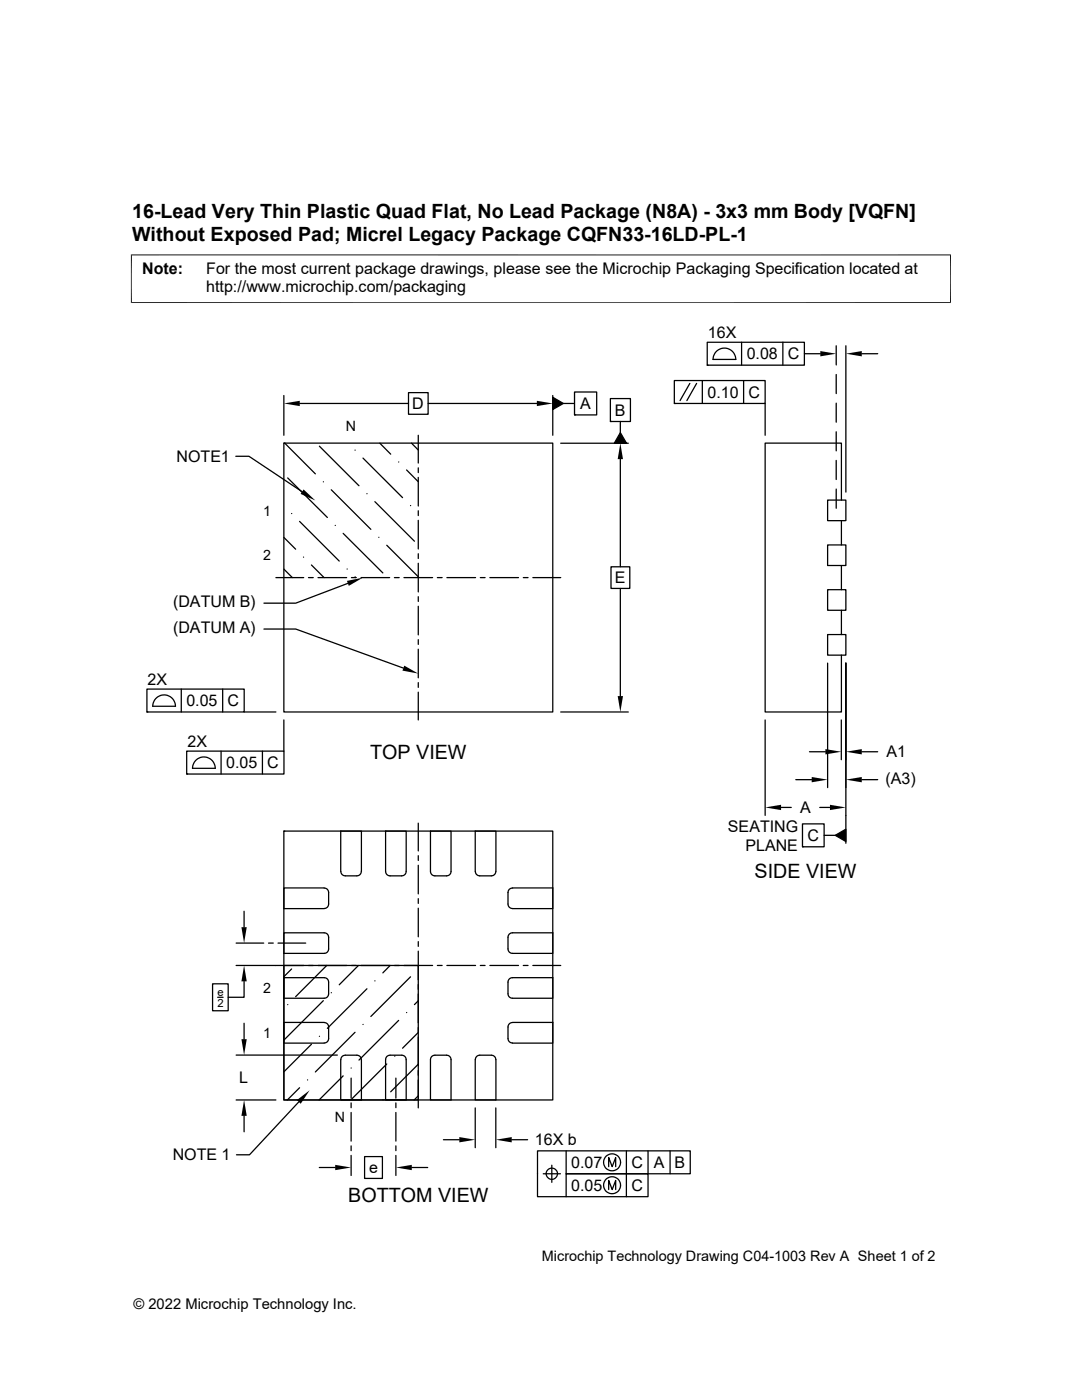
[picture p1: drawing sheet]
<svg xmlns="http://www.w3.org/2000/svg" width="216mm" height="279mm" viewBox="0 0 216 279" stroke-linecap="round" stroke-linejoin="round" font-family="sans-serif">
<g fill="none" stroke="#000" stroke-width=".25">
<path d="M56.6 78.9v8M81.5 78.4h3.9v4.3h-3.9zM110.3 79.3l2.1 1.2-2.1 1.2zM110.3 78.9v8M114.6 78.2h4.5v4.6h-4.5zM121.8 79.5h4v4.6h-4zM134.6 75.9h18.1v4.6h-18.1zM137.6 76.5l-1.9 3.4M139 76.5l-1.9 3.4M140.1 75.9v4.6M141.1 68.3h19.4v4.6h-19.4zM141.1 72.9h.1"/>
<path d="M143.1 70a2.27 2.27 0 0 1 2.4-.3 2.27 2.27 0 0 1 1.3 2h-4.5l.2-.9zM148 68.3v4.6M148.4 75.9v4.6M156.2 68.3v4.6M160.5 70.6h3.2M166.9 69v3.8M166.9 74.7v3.8M168.8 69v29.2M172 70.6h3.1M47.1 91.1h2.6l10.6 7M56.6 88.4h53.7v53.7h-53.7zM56.6 88.4h.1"/>
<path d="M56.8 88.4l6.1 6.2M57.4 95.4l7.9 7.9M59.8 80.5h21.7M63.7 89l7.9 7.9M64.5 96.2h.1M66.1 97.7l7.9 7.9M70.8 89.8h.1M72.4 91.4l7.9 7.9M73.2 98.5h.1M75.8 88.4l2.2 2.2M79.5 92.2h.1M81.1 93.8l2.4 2.3"/>
<path d="M82.1 88.4l1.4 1.4M83.5 86.9v5.5M83.5 93.4v.9M83.5 95.3v5.7M85.4 80.5h21.7M111.9 88.5h13.5M112.4 80.5h2.2M114.6 82.8h.1M121.8 84.1h.1M123.8 86.3l1.2 2.2h-2.4zM123.8 84.1v2.2M123.8 91.6v21.5"/>
<path d="M134.6 80.5h.1M152.7 80.5v6.4M165.1 99.8h3.7v4.1h-3.7zM166.9 80.5v3.8M166.9 86.2v3.8M166.9 91.9v3.8M166.9 97.6v3.8M167.9 99.8v-11.4h-15.2v53.7h15.2v-11.4M55.1 115.3h5.5M56.6 113.6l1.7 1.7M56.6 107.3l2.4 2.3M58.2 102.5h.1"/>
<path d="M59.8 104.1l7.9 7.9M60.6 111.2h.1M61.6 115.3h.9M62.1 112.8l2.6 2.5M63.5 115.3h5.7M66.9 104.9h.1M68.5 106.4l7.9 7.9M69.3 113.6h.1M69.4 116.4l-10.4 4h-6.3M70.1 115.3h1M70.8 115.1l.2 .2M72 115.3h5.7"/>
<path d="M74.8 100.1l7.9 7.9M75.6 107.2h.1M77.2 108.8l6.3 6.3M78.7 115.3h1M80.6 115.3h5.7M81.9 100.9h.1M83.5 101.9v1M83.5 103.8v5.8M83.5 110.5v1M83.5 112.4v5.7M83.5 119.1v.9M87.3 115.3h.9"/>
<path d="M89.2 115.3h5.7M95.8 115.3h1M97.7 115.3h5.8M104.4 115.3h1M106.3 115.3h5.6M121.9 113.1h3.8v4.3h-3.8zM123.8 117.4v21.5M165.1 117.7h3.7v4.1h-3.7zM165.1 108.8h3.7v4.1h-3.7zM167.9 103.9v4.9M167.9 112.9v4.8M29.3 137.5h19.4v4.6h-19.4z"/>
<path d="M31.3 139.2a2.27 2.27 0 0 1 2.4-.3 2.27 2.27 0 0 1 1.3 2h-4.5l.2-.9zM36.2 137.5v4.6M44.4 137.5v4.6M52.7 125.5h6.3l21.5 7.8M83.5 121v5.7M83.5 127.7v.9M83.5 129.6v5.7M83.5 136.2v1M83.5 138.1v5.6M165.1 132.3v24.9M165.1 126.6h3.7v4.1h-3.7zM167.9 121.8v4.8"/>
<path d="M168.8 132.3v36M29.3 142.1h.1M37.3 149.9h19.4v4.6h-19.4zM37.3 154.5h.1M39.2 151.6a2.27 2.27 0 0 1 2.4-.3 2.27 2.27 0 0 1 1.3 2h-4.5l.2-.9zM44.1 149.9v4.6M48.7 142.1h6.4M52.4 149.9v4.6M56.6 143.7v6.2M111.9 142.1h13.5M152.7 143.7v19M158.8 155.6h3.2"/>
<path d="M161.5 150h3.2M167.9 143.7v7.9M172 150h3.1M172 155.6h3.1M56.6 165.9h53.7v53.6h-53.7zM56.6 165.9h.1M64.7 177.2h-8.1v4.1h8.1a.87 .87 0 0 0 .9-.9v-2.3a.87 .87 0 0 0-.9-.9M72.1 173.9v-8h-4.1v8a.87 .87 0 0 0 .9 .9h2.3a.87 .87 0 0 0 .9-.9M76.9 165.9h4.1v8a.87 .87 0 0 1-.8 .9h-2.4a.87 .87 0 0 1-.9-.9zM83.5 164.3v5.5M83.5 170.8v.9M83.5 172.7v5.7"/>
<path d="M83.5 179.3v1M85.9 165.9h4.1v8a.87 .87 0 0 1-.9 .9h-2.3a.87 .87 0 0 1-.9-.9zM99 173.9v-8h-4.2v8a.87 .87 0 0 0 .9 .9h2.3a.87 .87 0 0 0 .9-.9M102.3 177.2h8v4.1h-8a.87 .87 0 0 1-.9-.9v-2.3a.87 .87 0 0 1 .9-.9M155.9 161.1h2M160.1 164.4h4.3v4.6h-4.3zM160.1 169h.1M163.6 161.1h2M164.4 166.7h2.3M166.7 166.7l2.1-1.2v2.4zM42.4 196.3h3.1v5.4h-3.1zM43.4 199h1.1"/>
<path d="M47.1 192.7h13.5M47.1 188.2h5.5M48.7 195.9v3.1h-3.2M48.7 181.9v3.1M53.6 188.2h.9M55.5 188.2h5.5M56.6 192.7h26.9v26.8h-26.9zM56.6 195.1h8.1a.87 .87 0 0 1 .9 .9v2.3a.87 .87 0 0 1-.9 .9h-8.1zM56.6 186.2h8.1a.87 .87 0 0 1 .9 .8v2.4a.87 .87 0 0 1-.9 .9h-8.1zM58.2 193.4l-1.6 1.5M61.6 192.7h.9M63.5 192.7h5.7"/>
<path d="M64.5 199.7l-7.9 7.9M65.2 192.7l-6.2 6.2M66.1 198.1h.1M70.1 192.7h1M71.5 192.7l-3.8 3.8M72 192.7h5.7M73.2 197.3l-7.9 7.9M74.8 195.7h.1M77.9 192.7l-1.5 1.5M78.7 192.7h1M80.6 192.7h5.7M81.9 194.9l-7.9 8"/>
<path d="M83.5 181.3v5.7M83.5 187.9v1M83.5 189.8v5.7M83.5 196.5v.9M83.5 198.4v5.7M83.5 199.7l-.8 .8M87.3 192.7h.9M89.2 192.7h5.7M95.8 192.7h1M97.7 192.7h5.8M101.6 186.4l.7-.2h8v4.1h-8a.87 .87 0 0 1-.9-.9v-2.4zM101.6 195.4l.7-.3h8v4.1h-8a.87 .87 0 0 1-.9-.9v-2.3z"/>
<path d="M104.4 192.7h1M106.3 192.7h5.6M47.1 219.5h8M47.1 210.6h20.2M48.7 204.2v3.2M57.4 200.5h.1M59.6 219.9l-9.8 10.6h-2.6M59.8 217.1l-2.5 2.4M61.4 215.5h.1M62.1 208.4l-5.5 5.5M63.7 206.8h.1M64.7 204h-8.1v4.2h8.1a.87 .87 0 0 0 .9-.9v-2.3a.87 .87 0 0 0-.9-.9"/>
<path d="M68.5 214.7l-4.8 4.8M70.1 213.1h.1M70.1 215.2v4M70.8 206l-7.9 7.9M72.1 211.5a.87 .87 0 0 0-.9-.9h-2.3a.87 .87 0 0 0-.9 .9v8h4.1v-8M72.4 204.4h.1M76.4 219.5h.1M77.2 212.3l-7.2 7.2M77.2 210.8l.6-.2h2.4a.87 .87 0 0 1 .8 .9v8h-4.1v-8zM78.8 210.8h.1M79 215.2v4M79.5 203.6l-7.9 8"/>
<path d="M81.1 202.1h.1M83.5 205.1v.9M83.5 207v5.7M83.5 213.6v1M83.5 215.5v5.6M83.5 218.7l-.9 .8M83.5 212.4l-5.5 5.5M83.5 206.1l-3.2 3.1M86.1 210.8l.7-.2h2.3a.87 .87 0 0 1 .9 .9v8h-4.1v-8zM98.9 211.5a.87 .87 0 0 0-.9-.9h-2.3a.87 .87 0 0 0-.9 .9v8h4.2v-8M102.3 204h8v4.2h-8a.87 .87 0 0 1-.9-.9v-2.3a.87 .87 0 0 1 .9-.9M48.7 222.7v3.2"/>
<path d="M63.7 233h3.2M70.1 220.1v1M70.1 222v5.7M70.1 228.7v.9M70.1 230.6v4M72.7 230.8h3.6v4.4h-3.6zM79 220.1v1M79 222v5.7M79 228.7v.9M79 230.6v4M82.2 233h3.1M88.5 227.5h3.2"/>
<path d="M94.8 221.1v7.9M98.9 221.1v7.9M102.1 227.5h3.2M108.4 234.3h3.4M109 234.3a1.14 1.14 0 0 1 1.5-1.2 1.14 1.14 0 0 1 .4 1.9 1.14 1.14 0 0 1-1.8-.3l-.1-.4M110.1 232.5v3.5M113 229.7v4.6h16.3v4.5h-22v-9.1h30.4v4.6h-24.7v4.5M121.5 232.8v-1.8l.7 1.8 .7-1.8v1.8M121.5 237.4v-1.8l.7 1.8 .7-1.8v1.8M125 229.7v9.1M129.3 229.7v4.6M133.7 229.7v4.6"/>
<circle cx="122.1" cy="236.5" r="1.69"/>
<circle cx="122.1" cy="232" r="1.69"/>
</g>
<g fill="#000">
<path d="M56.6 80.5l3.2-.5v1zM107.1 80l3.2 .5-3.2 .5zM163.7 70.1l3.2 .5-3.2 .5zM168.8 70.6l3.2-.5v1zM60.6 97.7l2.3 2.2-2.9-1.3zM110.3 79.3l2.1 1.2-2.1 1.2zM123.8 88.5l.5 3.1h-1zM123.8 86.3l1.2 2.2h-2.4zM69.2 115.9l3.2-.6-2.8 1.6zM80.7 132.8l2.8 1.6-3.2-.6zM123.3 138.9h1l-.5 3.2zM162 155.1l3.1 .5-3.1 .5z"/>
<path d="M164.7 149.5l3.2 .5-3.2 .6zM168.8 150l3.2-.5v1.1zM168.8 155.6l3.2-.5v1zM152.7 161.1l3.2-.5v1.1zM165.6 160.6l3.2 .5-3.2 .6zM166.7 166.7l2.1-1.2v2.4zM48.2 185h1l-.5 3.2zM48.7 192.7l.5 3.2h-1zM48.2 207.4h1l-.5 3.2zM59.2 219.5l2.6-1.9-1.8 2.7zM48.7 219.5l.5 3.2h-1zM66.9 232.5l3.2 .5-3.2 .5z"/>
<path d="M79 233l3.2-.5v1zM91.7 226.9l3.1 .6-3.1 .5zM98.9 227.5l3.2-.6v1.1z"/>
</g>
<path d="M26.1 50.9h163.7M26.2 50.8v9.7M189.7 50.8v9.7M26.1 60.4h163.7" fill="none" stroke="#000" stroke-width=".2"/>
<g font-size="3.9">
<text x="26.4" y="43.5">16-Lead Very Thin Plastic Quad Flat, No Lead Package (N8A) - 3x3 mm Body [VQFN]</text>
<text x="26.4" y="48">Without Exposed Pad; Micrel Legacy Package CQFN33-16LD-PL-1</text>
<text x="73.9" y="151.4">TOP VIEW</text>
<text x="150.6" y="175.3">SIDE VIEW</text>
<text x="69.5" y="240">BOTTOM VIEW</text>
</g>
<g font-size="3.2">
<text x="28.4" y="54.6">Note:</text>
<text x="41.1" y="58.3">http://www.microchip.com/packaging</text>
<text x="41.1" y="54.6">For the most current package drawings, please see the Microchip Packaging Specification located at</text>
<text x="141.3" y="67.5">16X</text>
<text x="149" y="71.7">0.08</text>
<text x="157.2" y="71.7">C</text>
<text x="82.3" y="81.7">D</text>
<text x="115.8" y="81.7">A</text>
<text x="122.7" y="83">B</text>
<text x="141.2" y="79.4">0.10</text>
<text x="149.4" y="79.4">C</text>
<text x="35.2" y="92.2">NOTE1</text>
<text x="122.7" y="116.4">E</text>
<text x="34.5" y="121.2">(DATUM B)</text>
<text x="34.5" y="126.3">(DATUM A)</text>
<text x="29.5" y="136.7">2X</text>
<text x="37.2" y="140.9">0.05</text>
<text x="45.4" y="140.9">C</text>
<text x="37.4" y="149.1">2X</text>
<text x="45.1" y="153.3">0.05</text>
<text x="53.3" y="153.3">C</text>
<text x="176.9" y="151.2">A1</text>
<text x="176.7" y="156.4">(A3)</text>
<text x="145.2" y="166.1">SEATING</text>
<text x="159.7" y="162.3">A</text>
<text x="161.1" y="167.9">C</text>
<text x="148.8" y="169.9">PLANE</text>
<text x="47.8" y="216.2">L</text>
<text x="34.5" y="231.6">NOTE 1</text>
<text x="106.7" y="228.6">16X b</text>
<text x="114" y="233.1">0.07</text>
<text x="126" y="233.1">C</text>
<text x="130.5" y="233.1">A</text>
<text x="134.6" y="233.1">B</text>
<text x="73.6" y="234.1">e</text>
<text x="114" y="237.7">0.05</text>
<text x="126" y="237.7">C</text>
</g>
<g font-size="2.9">
<text x="108.1" y="251.7">Microchip Technology Drawing C04-1003 Rev A Sheet 1 of 2</text>
<text x="26.6" y="261.3">© 2022 Microchip Technology Inc.</text>
</g>
<g font-size="2.8">
<text x="69" y="86.1">N</text>
<text x="52.5" y="102.9">1</text>
<text x="52.5" y="111.8">2</text>
<text x="52.5" y="198.2">2</text>
<text x="52.5" y="207.1">1</text>
<text x="66.8" y="223.9">N</text>
</g>
<g font-size="2.2">
<text x="43.4" y="198.8">e</text>
<text x="43.4" y="200.9">2</text>
</g>
</svg>
